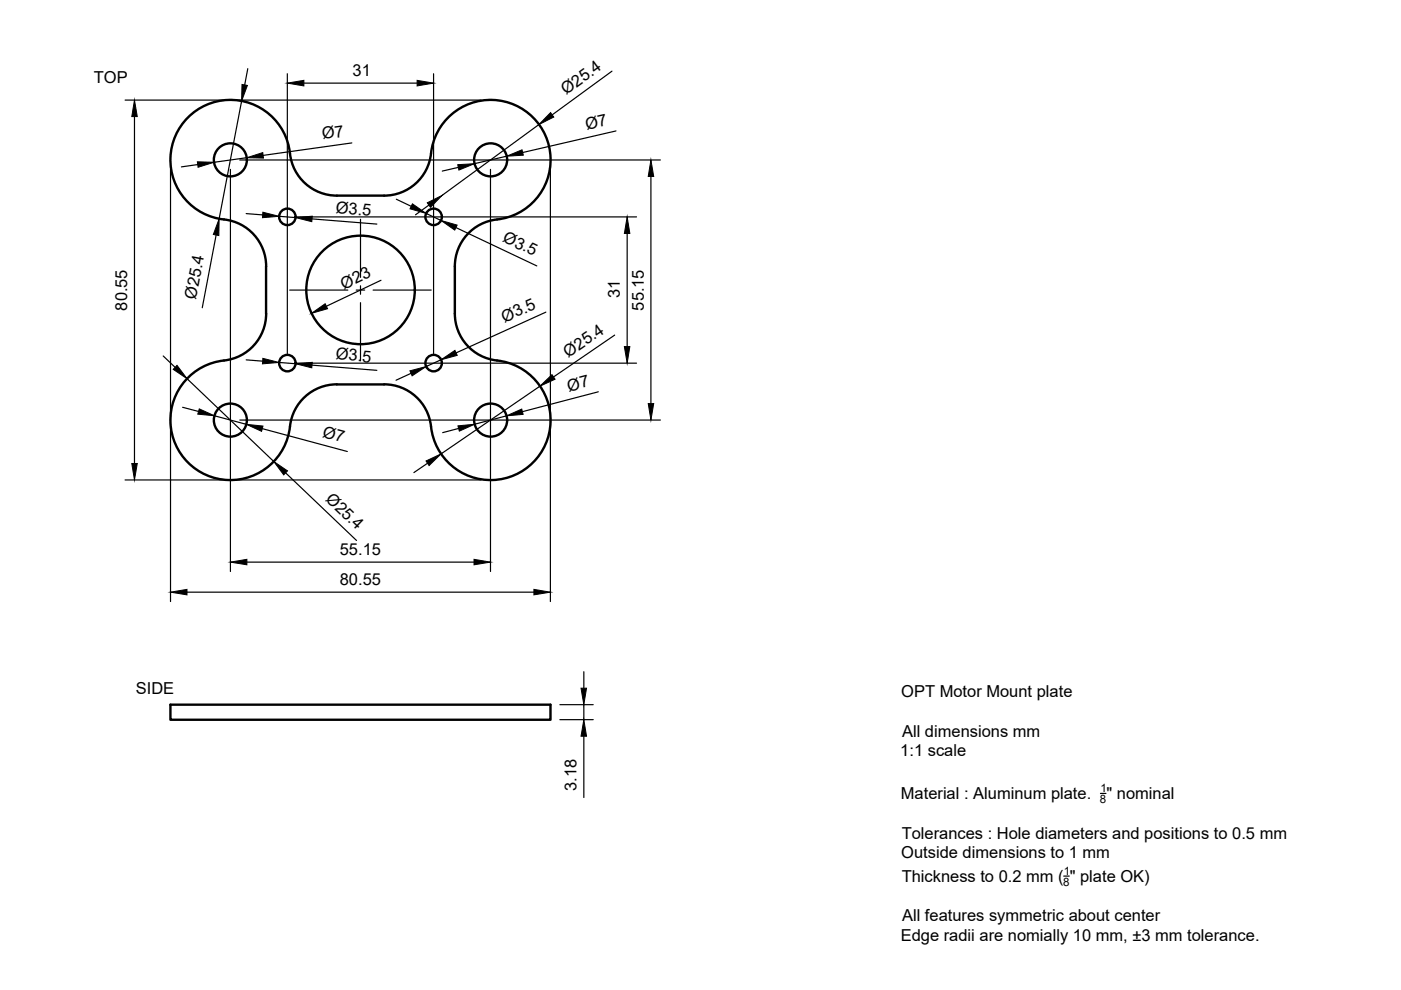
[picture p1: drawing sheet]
<svg xmlns="http://www.w3.org/2000/svg" width="297mm" height="210mm" viewBox="0 0 297 210" stroke-linecap="round" stroke-linejoin="round" font-family="sans-serif">
<!-- layer: Visible -->
<g fill="none" stroke="#000" stroke-width=".51">
<path d="M56.4 56.5v10M71.4 41.5h10a10 10 0 0 0 10-9 12.7 12.7 0 0 1 13.1-11.3 12.7 12.7 0 0 1 12.2 12.2 12.7 12.7 0 0 1-11.3 13.1 10 10 0 0 0-9 10M71.4 41.5a10 10 0 0 1-9.9-9 12.7 12.7 0 0 0-13.1-11.3 12.7 12.7 0 0 0-12.3 12.2 12.7 12.7 0 0 0 11.4 13.1 10 10 0 0 1 8.9 10M96.4 56.5v10M56.4 66.5a10 10 0 0 1-8.9 9.9 12.7 12.7 0 0 0-11.4 13.1 12.7 12.7 0 0 0 12.3 12.3 12.7 12.7 0 0 0 13.1-11.4 10 10 0 0 1 9.9-8.9M96.4 66.5a10 10 0 0 0 9 9.9 12.7 12.7 0 0 1 11.3 13.1 12.7 12.7 0 0 1-12.2 12.3 12.7 12.7 0 0 1-13.1-11.4 10 10 0 0 0-10-8.9M71.4 81.5h10M36.1 149.4h80.6v3.2h-80.6z"/>
<circle cx="48.8" cy="33.9" r="3.5"/>
<circle cx="104" cy="33.9" r="3.5"/>
<circle cx="60.9" cy="46" r="1.75"/>
<circle cx="91.9" cy="46" r="1.75"/>
<circle cx="60.9" cy="77" r="1.75"/>
<circle cx="76.4" cy="61.5" r="11.5"/>
<circle cx="91.9" cy="77" r="1.75"/>
<circle cx="48.8" cy="89.1" r="3.5"/>
<circle cx="104" cy="89.1" r="3.5"/>
</g>
<!-- layer: Dimensions -->
<g fill="none" stroke="#000" stroke-width=".25">
<path d="M52.5 14.6l-.6 3.4M60.9 15.6v59.4M64.4 17.6h24M91.9 15.6v59.4M129.8 15.1l-12.7 9.3M26.5 21.2h75.5M28.5 24.7v73.6M36.2 35.9v91.6M41.9 34.9l-3.4 .5M48.9 35.9v85.3M50.8 33.9h89.2M51.2 21.4l-4.7 25"/>
<path d="M52.3 33.4l-6.9 1M74.6 30.3l-18.8 2.6M97.2 35.5l-3.4 .8M104 35.9v85.3M107.4 33.1l-6.8 1.6M114.3 26.4l-20.6 15M116.7 35.9v91.6M130.6 27.8l-19.8 4.5M138 37.4v48.2M45.8 49.8l-2.9 15.4M52.2 45.3l3.5 .3M59.2 45.9l3.5 .2"/>
<path d="M62.9 46h72.1M66.2 46.4l13.7 1.1M80.8 59.4l-11.6 5.5M84 42.2l3.2 1.5M90.3 45.2l3.2 1.6M90.9 43.5l-2.8 2M96.7 48.3l17.1 8.1M133 49.5v24M34.6 75.5l2.5 2.4M52.2 76.3l3.5 .3M59.2 76.8l3.5 .3M62.9 77h72.1"/>
<path d="M66.2 77.4l13.7 1.1M87.1 79.2l-3.1 1.4M93.5 76.3l-3.2 1.4M115.7 66.2l-19 8.6M130.3 71l-12.9 8.9M38.7 86.4l3.4 .8M39.7 80.3l18.3 17.5M45.5 88.2l6.7 1.8M50.8 89.1h89.2M55.6 90.9l18 4.8M90.6 98.2l-2.8 2M97.2 90.8l-3.3 .9"/>
<path d="M107.4 88.2l-6.8 1.8M114.5 81.9l-21 14.3M126.9 83.1l-16.1 4.2M26.5 101.8h75.5M52.3 119.2h48.2M60.6 100.3l15 14.3M39.6 125.6h73.6M118.7 149.4h7.1M118.7 152.6h7.1M123.8 142.4v3.5M123.8 149.4v3.2M123.8 156.1v13"/>
</g>
<g fill="#000" stroke="#000" stroke-width=".21">
<path d="M51.3 17.9l1.2 .2-1.3 3.3zM60.9 17.6l3.5-.6v1.2zM88.4 17l3.5 .6-3.5 .6zM28.5 21.2l.6 3.5h-1.2zM41.8 34.3l3.6 .1-3.4 1.1zM52.3 33.4l3.4-1 .2 1.1zM97 34.9l3.6-.2-3.3 1.4zM107.4 33.1l3.3-1.3 .3 1.1zM116.7 23.9l.7 .9-3.1 1.6zM138 33.9l.6 3.5h-1.2zM46.5 46.4l-.1 3.5-1.2-.2zM55.7 45l3.5 .9-3.6 .3z"/>
<path d="M62.7 46.1l3.5-.3-.1 1.2zM87.4 43.2l2.9 2-3.4-.9zM90.6 43l3.1-1.6-2.4 2.6zM93.5 46.8l3.4 .9-.5 1.1zM133 46l.5 3.5h-1.1zM37.5 77.5l2.2 2.8-3-2zM55.7 76l3.5 .8-3.6 .3zM62.7 77.1l3.5-.3-.1 1.2zM66 66.4l2.9-2 .5 1.1zM86.9 78.6l3.4-.9-2.9 2zM93.5 76.3l3-2 .4 1zM114.5 81.9l2.5-2.5 .7 1z"/>
<path d="M132.4 73.5h1.1l-.5 3.5zM27.9 98.3h1.2l-.6 3.5zM42.2 86.7l3.3 1.5-3.6-.4zM52.2 90l3.6 .3-.3 1.2zM58 97.8l3 2-.8 .9zM90.3 97.7l3.2-1.5-2.5 2.5zM97.1 90.3l3.5-.3-3.2 1.4zM107.4 88.2l3.2-1.5 .3 1.2zM137.4 85.6h1.2l-.6 3.5zM48.9 119.2l3.4-.6v1.2zM100.5 118.6l3.5 .6-3.5 .6zM36.2 125.6l3.4-.6v1.1z"/>
<path d="M113.2 125l3.5 .6-3.5 .5zM123.2 145.9h1.2l-.6 3.5zM123.8 152.6l.6 3.5h-1.2z"/>
</g>
<!-- layer: Annotations -->
<path d="M233.3 168.2h1.2M225.5 185.8h1.2" fill="none" stroke="#000" stroke-width=".25"/>
<!-- layer: Center Lines -->
<path d="M76.4 46.5v12.3M61.4 61.5h12.3M75.5 61.5h1.8M76.4 60.6v1.8M76.4 64.2v12.3M79.1 61.5h12.3" fill="none" stroke="#000" stroke-width=".25"/>
<g font-size="3.5">
<text x="19.9" y="17.6">TOP</text>
<text x="74.7" y="16.1">31</text>
<text x="120.1" y="20.2" transform="rotate(-36 120.1 20.2)">Ø25.4</text>
<text x="68.4" y="29.5" transform="rotate(-8 68.4 29.5)">Ø7</text>
<text x="124.4" y="27.6" transform="rotate(-13 124.4 27.6)">Ø7</text>
<text x="71.1" y="45.2" transform="rotate(5 71.1 45.2)">Ø3.5</text>
<text x="106.4" y="51.1" transform="rotate(25 106.4 51.1)">Ø3.5</text>
<text x="27" y="65.9" transform="rotate(-90 27 65.9)">80.55</text>
<text x="41.6" y="63.6" transform="rotate(-79 41.6 63.6)">Ø25.4</text>
<text x="72.9" y="61.4" transform="rotate(-25 72.9 61.4)">Ø23</text>
<text x="131.4" y="63.2" transform="rotate(-90 131.4 63.2)">31</text>
<text x="136.5" y="65.9" transform="rotate(-90 136.5 65.9)">55.15</text>
<text x="107" y="68.4" transform="rotate(-24 107 68.4)">Ø3.5</text>
<text x="71.1" y="76.2" transform="rotate(4 71.1 76.2)">Ø3.5</text>
<text x="120.5" y="75.9" transform="rotate(-34 120.5 75.9)">Ø25.4</text>
<text x="120.6" y="83.1" transform="rotate(-15 120.6 83.1)">Ø7</text>
<text x="68.2" y="92.6" transform="rotate(15 68.2 92.6)">Ø7</text>
<text x="68.9" y="106" transform="rotate(44 68.9 106)">Ø25.4</text>
<text x="72.1" y="117.6">55.15</text>
<text x="72.1" y="124">80.55</text>
<text x="28.8" y="147.1">SIDE</text>
<text x="191.1" y="147.8">OPT Motor Mount plate</text>
<text x="190.9" y="160.3">1:1 scale</text>
<text x="191.3" y="156.2">All dimensions mm</text>
<text x="122.2" y="167.7" transform="rotate(-90 122.2 167.7)">3.18</text>
<text x="191" y="169.5">Material : Aluminum plate.</text>
<text x="234.6" y="169.5">&quot; nominal</text>
<text x="191.2" y="177.8">Tolerances : Hole diameters and positions to 0.5 mm</text>
<text x="191.1" y="182">Outside dimensions to 1 mm</text>
<text x="191.2" y="187">Thickness to 0.2 mm ( &quot; plate OK)</text>
<text x="191.3" y="195.3">All features symmetric about center</text>
<text x="191" y="199.5">Edge radii are nomially 10 mm, ±3 mm tolerance.</text>
</g>
<g font-size="2.4">
<text x="233.3" y="168">1</text>
<text x="233.2" y="170.3">8</text>
<text x="225.5" y="185.5">1</text>
<text x="225.4" y="187.8">8</text>
</g>
</svg>
